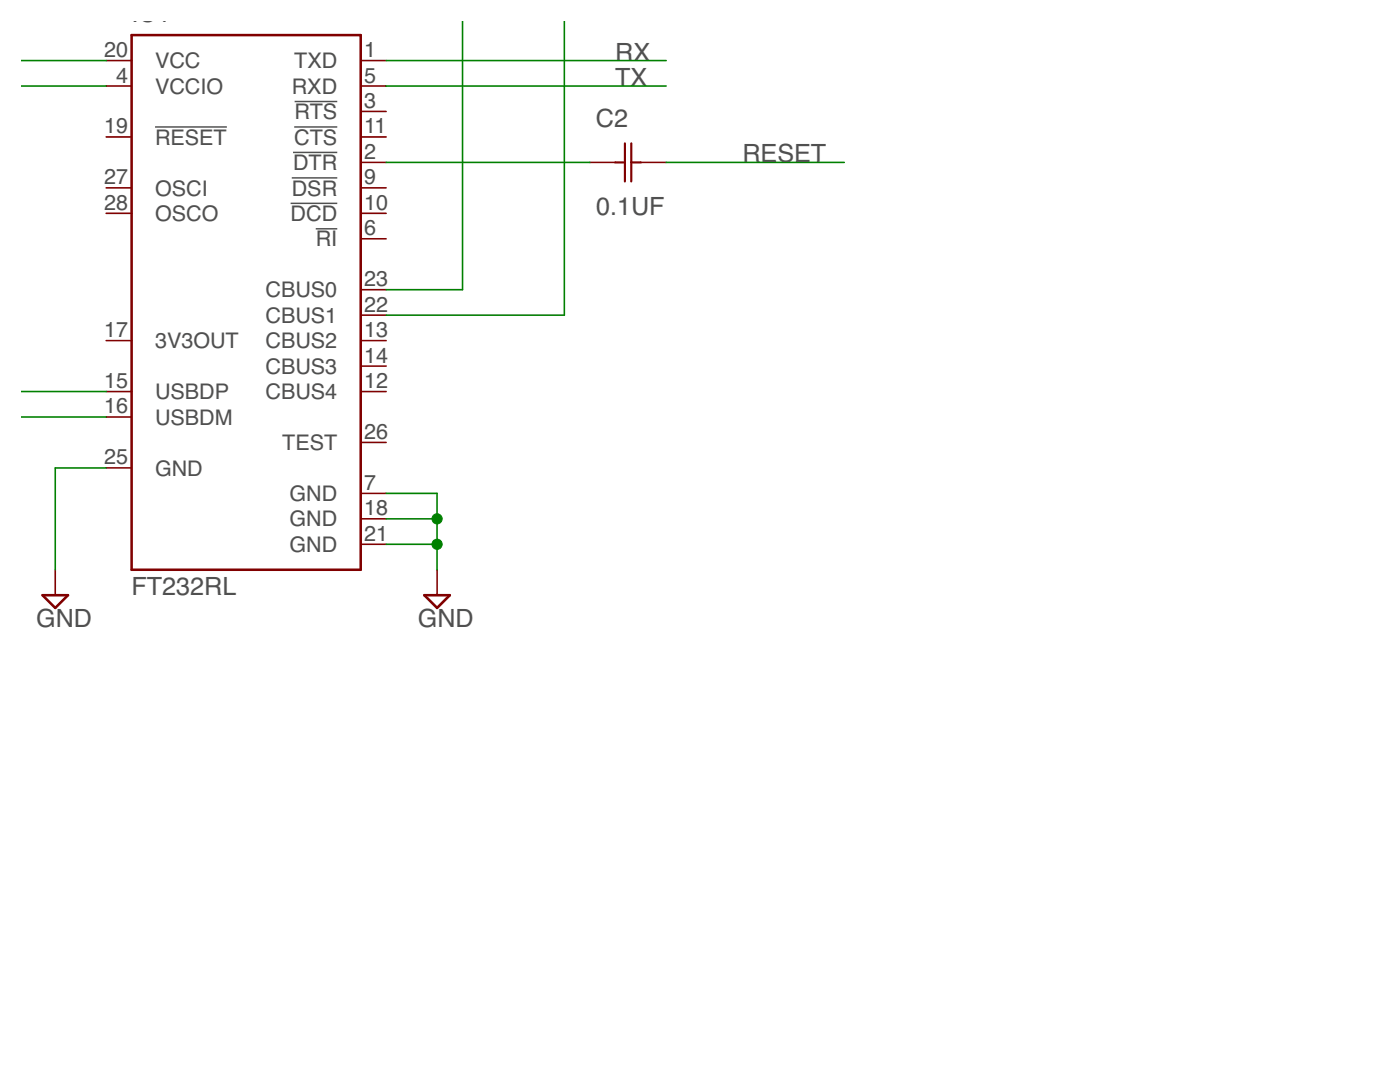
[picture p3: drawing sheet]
<svg xmlns="http://www.w3.org/2000/svg" width="279mm" height="216mm" viewBox="0 0 279 216" stroke-linecap="round" stroke-linejoin="round" font-family="sans-serif">
<path d="M30.9 25.3h14.4M58.2 35.5h9.1M58.5 30.4h8.8M58.7 25.3h8.6M58.8 20.3h8.5M58 40.6h9.3M63 45.7h4.3" fill="none" stroke="#505050" stroke-width=".3"/>
<path d="M26.3 7h45.7v106.7h-45.7zM8.5 118.8h5.1l-2.6 2.5zM84.7 118.8h5.1l-2.6 2.5z" fill="none" stroke="#800000" stroke-width=".51"/>
<g fill="none" stroke="#800000" stroke-width=".32">
<path d="M21.2 12.1h5.1M21.2 17.2h5.1M72 12.1h5.1M72 17.2h5.1M21.2 37.5h5.1M21.2 27.3h5.1M72 37.5h5.1M72 22.2h5.1M72 27.3h5.1M72 32.4h5.1M117.7 32.4h5.1M127.9 32.4h5"/>
<path d="M21.2 42.6h5.1M72 42.6h5.1M72 47.6h5.1M72 57.8h5.1M21.2 68h5.1M21.2 78.1h5.1M72 68h5.1M72 78.1h5.1M72 62.9h5.1M72 73h5.1M21.2 83.2h5.1M21.2 93.4h5.1"/>
<path d="M72 98.4h5.1M72 88.3h5.1M11 113.7v5.1M72 103.5h5.1M72 108.6h5.1M87.2 113.7v5.1"/>
</g>
<path d="M122.8 32.4h1.9M124.7 28.6v7.6M126 28.6v7.6M126 32.4h1.9" fill="none" stroke="#800000" stroke-width=".42"/>
<g fill="none" stroke="#008000" stroke-width=".32">
<path d="M4.1 12.1h17.1M4.1 17.2h17.1M77.1 12.1h55.8M77.1 17.2h55.8M92.3 4.1v53.7h-15.2M112.6 4.1v58.8h-35.5M77.1 32.4h40.6M132.9 32.4h35.6M4.1 78.1h17.1M4.1 83.2h17.1M21.2 93.4h-10.2v20.3M77.1 98.4h10.1v15.3"/>
<path d="M77.1 108.6h10.1M77.1 103.5h10.1"/>
</g>
<g fill="#008000" stroke="#008000" stroke-width=".2">
<circle cx="87.2" cy="103.5" r="1.02"/>
<circle cx="87.2" cy="108.6" r="1.02"/>
</g>
<g font-size="5" fill="#505050">
<text x="26.3" y="4.5">IC1</text>
<text x="122.8" y="17.2">TX</text>
<text x="122.8" y="12.1">RX</text>
<text x="118.9" y="25.4">C2</text>
<text x="148.2" y="32.4">RESET</text>
<text x="119" y="43">0.1UF</text>
<text x="26.3" y="118.8">FT232RL</text>
<text x="7.2" y="125.1">GND</text>
<text x="83.4" y="125.1">GND</text>
</g>
<g font-size="4.3" fill="#505050">
<text x="20.8" y="11.4">20</text>
<text x="72.7" y="11.4">1</text>
<text x="23.2" y="16.5">4</text>
<text x="30.9" y="13.6">VCC</text>
<text x="58.7" y="13.6">TXD</text>
<text x="72.7" y="16.5">5</text>
<text x="30.9" y="18.7">VCCIO</text>
<text x="58.2" y="18.7">RXD</text>
<text x="58.8" y="23.8">RTS</text>
<text x="72.7" y="21.5">3</text>
<text x="20.8" y="26.6">19</text>
<text x="30.9" y="28.9">RESET</text>
<text x="58.7" y="28.9">CTS</text>
<text x="72.7" y="26.6">11</text>
<text x="58.5" y="33.9">DTR</text>
<text x="72.7" y="31.7">2</text>
<text x="20.8" y="41.9">28</text>
<text x="20.8" y="36.8">27</text>
<text x="30.9" y="39">OSCI</text>
<text x="58.2" y="39">DSR</text>
<text x="72.7" y="36.8">9</text>
<text x="72.7" y="41.9">10</text>
<text x="30.9" y="44.1">OSCO</text>
<text x="58" y="44.1">DCD</text>
<text x="72.7" y="46.9">6</text>
<text x="63" y="49.2">RI</text>
<text x="53" y="59.3">CBUS0</text>
<text x="72.7" y="57.1">23</text>
<text x="53" y="64.4">CBUS1</text>
<text x="72.7" y="62.2">22</text>
<text x="20.8" y="67.3">17</text>
<text x="30.9" y="69.5">3V3OUT</text>
<text x="53" y="69.5">CBUS2</text>
<text x="72.7" y="67.3">13</text>
<text x="20.8" y="77.4">15</text>
<text x="53" y="74.6">CBUS3</text>
<text x="72.7" y="72.3">14</text>
<text x="72.7" y="77.4">12</text>
<text x="20.8" y="82.5">16</text>
<text x="30.9" y="79.7">USBDP</text>
<text x="53" y="79.7">CBUS4</text>
<text x="30.9" y="84.7">USBDM</text>
<text x="56.3" y="89.8">TEST</text>
<text x="72.7" y="87.6">26</text>
<text x="20.8" y="92.7">25</text>
<text x="30.9" y="94.9">GND</text>
<text x="57.8" y="100">GND</text>
<text x="72.7" y="97.7">7</text>
<text x="57.8" y="105">GND</text>
<text x="72.7" y="102.8">18</text>
<text x="72.7" y="107.9">21</text>
<text x="57.8" y="110.1">GND</text>
</g>
</svg>
